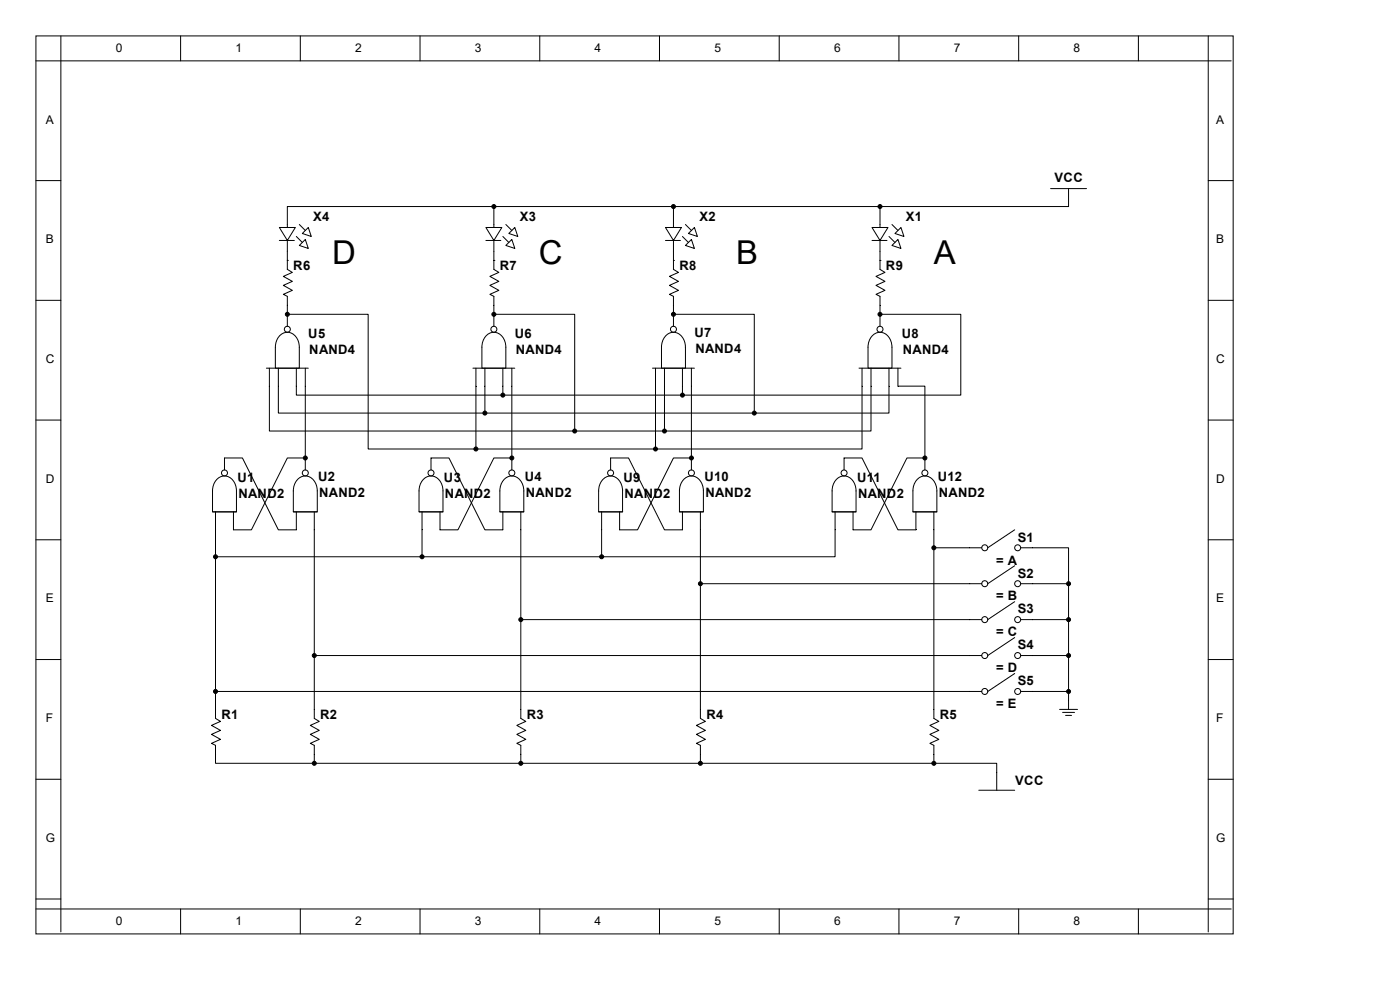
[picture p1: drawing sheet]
<svg xmlns="http://www.w3.org/2000/svg" width="297mm" height="210mm" viewBox="0 0 297 210" stroke-linecap="round" stroke-linejoin="round" font-family="sans-serif">
<g fill="none" stroke="#000" stroke-width=".21">
<path d="M7.6 7.6h254v190.5h-254zM7.6 12.9h253.6M12.9 7.6v190.1M38.3 7.6v5.3M63.7 7.6v5.3M89.1 7.6v5.3M114.5 7.6v5.3M139.9 7.6v5.3M165.3 7.6v5.3M190.7 7.6v5.3M216.1 7.6v5.3M241.5 7.6v5.3"/>
<path d="M256.3 7.6v190.1M7.6 38.3h5.3M256.3 38.3h5.3M61 55.2v1.9l1 .7-1.9 .8 1.9 1.1-1.9 .8 1.9 1.1-1.9 .8 .9 .5v6.3M104.8 55.2v1.9l1 .7-1.9 .8 1.9 1.1-1.9 .8 1.9 1.1-1.9 .8 .9 .5v6.3M142.9 55.2v1.9l1 .7-1.9 .8 1.9 1.1-1.9 .8 1.9 1.1-1.9 .8 .9 .5v6.3M186.7 55.2v1.9l1 .7-1.9 .8 1.9 1.1-1.9 .8 1.9 1.1-1.9 .8 .9 .5v6.3M222.9 40h7.6M226.7 40v3.8M7.6 63.7h5.3M56.5 78.1h8.9M57.1 78.1v13.3h64.8"/>
<path d="M59.1 78.1v9.5h43.8M59.4 71.2a2.3 2.3 0 0 1 3.8 1.1l.3 1.4v4.4h-5.1v-4.4a3.5 3.5 0 0 1 1-2.5zM61 66.7h17.1v28.5h22.9M62.9 78.1v5.7h43.8M64.8 78.1v21.6M100.3 78.1h8.9M101 78.1v17.1M102.9 78.1v9.5M103.2 71.2a2.3 2.3 0 0 1 3.9 1.1l.2 1.4v4.4h-5.1v-4.4a3.5 3.5 0 0 1 1-2.5zM104.8 66.7h17.1v24.7M106.7 78.1v5.7M108.6 78.1v21.6"/>
<path d="M138.4 78.1h8.9M139.1 78.1v17.1M141 78.1v13.3M141.3 71.2a2.3 2.3 0 0 1 3.9 1.1l.2 1.4v4.4h-5.1v-4.4a3.5 3.5 0 0 1 1-2.5zM142.9 66.7h17.1v20.9M144.8 78.1v5.7M146.7 78.1v21.6M182.2 78.1h8.9M182.9 78.1v17.1h-43.8M184.8 78.1v13.3h-43.8M185.1 71.2a2.3 2.3 0 0 1 3.9 1.1l.2 1.4v4.4h-5.1v-4.4a3.5 3.5 0 0 1 1-2.5zM186.7 66.7h17.1v17.1h-59"/>
<path d="M188.6 78.1v9.5h-28.6M190.5 78.1v3.8h5.7v15.3M256.3 63.7h5.3M7.6 89.1h5.3M47.6 99.7v-2.5h3.8l7.7 15.2h3.8v-3.8M64.8 97.2h-3.8l-7.7 15.2h-3.8v-3.8M91.4 99.7v-2.5h3.8l7.7 15.2h3.8v-3.8M101 95.2h38.1M102.9 87.6h57.1M106.7 83.8h38.1M108.6 97.2h-3.8l-7.6 15.2h-3.9v-3.8M121.9 91.4h19.1"/>
<path d="M129.5 99.7v-2.5h3.8l7.7 15.2h3.8v-3.8M146.7 97.2h-3.8l-7.6 15.2h-3.9v-3.8M179.1 99.7v-2.5h3.8l7.6 15.2h3.8v-3.8M196.2 97.2h-3.8l-7.6 15.2h-3.8v-3.8M196.2 97.2v2.5M256.3 89.1h5.3M7.6 114.5h5.3M45.1 108.6h5.1M45.7 108.6v43.8l1.1 .6-1.9 .9 1.9 1-1.9 .9 1.9 1-1.9 .9 .8 .4v3.8h21M45.7 118.1h81.9M46 101.7a2.3 2.3 0 0 1 3.9 1l.3 1.4v4.5h-5.1v-4.5a3.5 3.5 0 0 1 .9-2.4zM62.2 108.6h5.1"/>
<path d="M63.2 101.7a2.3 2.3 0 0 1 3.9 1l.2 1.4v4.5h-5.1v-4.5a3.5 3.5 0 0 1 1-2.4zM66.7 108.6v43.8l1 .6-1.9 .9 1.9 1-1.9 .9 1.9 1-1.9 .9 .9 .4v3.8M88.9 108.6h5.1M89.5 108.6v9.5M89.9 101.7a2.3 2.3 0 0 1 3.8 1l.3 1.4v4.5h-5.1v-4.5a3.5 3.5 0 0 1 1-2.4zM106 108.6h5.1M107 101.7a2.3 2.3 0 0 1 3.9 1l.2 1.4v4.5h-5.1v-4.5a3.5 3.5 0 0 1 1-2.4zM110.5 108.6v43.8l1 .6-1.9 .9 1.9 1-1.9 .9 1.9 1-1.9 .9 .9 .4v3.8M127 108.6h5.1M127.6 108.6v9.5M128 101.7a2.3 2.3 0 0 1 3.8 1l.3 1.4v4.5h-5.1v-4.5a3.5 3.5 0 0 1 1-2.4zM144.1 108.6h5.1"/>
<path d="M145.1 101.7a2.3 2.3 0 0 1 3.9 1l.2 1.4v4.5h-5.1v-4.5a3.5 3.5 0 0 1 1-2.4zM148.6 108.6v43.8l1 .6-1.9 .9 1.9 1-1.9 .9 1.9 1-1.9 .9 .9 .4v3.8M176.5 108.6h5.1M177.2 108.6v9.5h-49.6M177.5 101.7a2.3 2.3 0 0 1 3.9 1l.2 1.4v4.5h-5.1v-4.5a3.5 3.5 0 0 1 1-2.4zM193.7 108.6h5.1M194.6 101.7a2.3 2.3 0 0 1 3.9 1l.3 1.4v4.5h-5.1v-4.5a3.5 3.5 0 0 1 .9-2.4zM198.1 108.6v43.8l1.1 .6-1.9 .9 1.9 1-1.9 .9 1.9 1-1.9 .9 .8 .4v3.8M198.1 116.2h10.2M215.3 112.4l-5.8 3.8M216.5 116.2h10.2v7.6M256.3 114.5h5.3"/>
<path d="M7.6 139.9h5.3M66.7 139.1h141.6M110.5 131.4h97.8M148.6 123.8h59.7M215.3 120l-5.8 3.8M215.3 127.6l-5.8 3.8M215.3 135.3l-5.8 3.8M216.5 123.8h10.2M216.5 131.4h10.2M216.5 139.1h10.2M226.7 123.8v26.7M256.3 139.9h5.3"/>
<path d="M45.7 146.7h162.6M215.3 142.9l-5.8 3.8M216.5 146.7h10.2M224.8 150.5h3.8M225.4 151.1h2.6M226.1 151.8h1.2M7.6 165.3h5.3M66.7 161.9h131.4M198.1 161.9h13.4v5.7M207.6 167.6h7.7M256.3 165.3h5.3M7.6 190.7h5.3"/>
<path d="M7.6 192.8h253.6M38.3 192.8v5.3M63.7 192.8v5.3M89.1 192.8v5.3M114.5 192.8v5.3M139.9 192.8v5.3M165.3 192.8v5.3M190.7 192.8v5.3M216.1 192.8v5.3M241.5 192.8v5.3M256.3 190.7h5.3"/>
<circle cx="61" cy="69.8" r=".64"/>
<circle cx="104.8" cy="69.8" r=".64"/>
<circle cx="142.9" cy="69.8" r=".64"/>
<circle cx="186.7" cy="69.8" r=".64"/>
<circle cx="47.6" cy="100.3" r=".64"/>
<circle cx="64.8" cy="100.3" r=".64"/>
<circle cx="91.4" cy="100.3" r=".64"/>
<circle cx="108.6" cy="100.3" r=".64"/>
<circle cx="129.5" cy="100.3" r=".64"/>
<circle cx="146.7" cy="100.3" r=".64"/>
<circle cx="179.1" cy="100.3" r=".64"/>
<circle cx="196.2" cy="100.3" r=".64"/>
<circle cx="208.9" cy="116.2" r=".64"/>
<circle cx="215.9" cy="116.2" r=".64"/>
<circle cx="208.9" cy="131.4" r=".64"/>
<circle cx="208.9" cy="123.8" r=".64"/>
<circle cx="208.9" cy="139.1" r=".64"/>
<circle cx="215.9" cy="139.1" r=".64"/>
<circle cx="215.9" cy="123.8" r=".64"/>
<circle cx="215.9" cy="131.4" r=".64"/>
<circle cx="208.9" cy="146.7" r=".64"/>
<circle cx="215.9" cy="146.7" r=".64"/>
</g>
<g fill="#000" stroke="#000" stroke-width=".21">
<circle cx="61" cy="66.7" r=".42"/>
<circle cx="104.8" cy="66.7" r=".42"/>
<circle cx="142.9" cy="66.7" r=".42"/>
<circle cx="186.7" cy="66.7" r=".42"/>
<circle cx="64.8" cy="97.2" r=".42"/>
<circle cx="101" cy="95.3" r=".42"/>
<circle cx="102.9" cy="87.6" r=".42"/>
<circle cx="106.7" cy="83.8" r=".42"/>
<circle cx="108.6" cy="97.2" r=".42"/>
<circle cx="121.9" cy="91.4" r=".42"/>
<circle cx="139.1" cy="95.3" r=".42"/>
<circle cx="141" cy="91.4" r=".42"/>
<circle cx="144.8" cy="83.8" r=".42"/>
<circle cx="146.7" cy="97.2" r=".42"/>
<circle cx="160" cy="87.6" r=".42"/>
<circle cx="196.2" cy="97.2" r=".42"/>
<circle cx="45.7" cy="118.1" r=".42"/>
<circle cx="89.5" cy="118.1" r=".42"/>
<circle cx="127.6" cy="118.1" r=".42"/>
<circle cx="198.1" cy="116.2" r=".42"/>
<circle cx="66.7" cy="139.1" r=".42"/>
<circle cx="110.5" cy="131.4" r=".42"/>
<circle cx="148.6" cy="123.8" r=".42"/>
<circle cx="226.7" cy="123.8" r=".42"/>
<circle cx="226.7" cy="131.4" r=".42"/>
<circle cx="226.7" cy="139.1" r=".42"/>
<circle cx="45.7" cy="146.7" r=".42"/>
<circle cx="226.7" cy="146.7" r=".42"/>
<circle cx="66.7" cy="161.9" r=".42"/>
<circle cx="110.5" cy="161.9" r=".42"/>
<circle cx="148.6" cy="161.9" r=".42"/>
<circle cx="198.1" cy="161.9" r=".42"/>
</g>
<path d="M59.3 48.3h3.4l-1.7 2.7z" fill="#fff" stroke="#000" stroke-width=".21"/>
<path d="M59.3 51h3.1M61 43.8v4.5M61 50.8v4.4M62.9 50.2l1.2 1.2M63.5 52.1l1.3-1.3 .6 1.9zM63.5 47.6l1.3 1.3M64.1 49.5l1.3-1.2 .6 1.9z" fill="none" stroke="#000" stroke-width=".21"/>
<path d="M103.1 48.3h3.4l-1.7 2.7z" fill="#fff" stroke="#000" stroke-width=".21"/>
<path d="M103.1 51h3.2M104.8 43.8v4.5M104.8 50.8v4.4M106.7 50.2l1.2 1.2M107.3 47.6l1.3 1.3M108.6 50.8l.6 1.9-1.9-.6zM109.2 48.3l.7 1.9-2-.7z" fill="none" stroke="#000" stroke-width=".21"/>
<circle cx="142.9" cy="43.8" r=".42" fill="#000" stroke="#000" stroke-width=".21"/>
<path d="M141.2 48.3h3.4l-1.7 2.7z" fill="#fff" stroke="#000" stroke-width=".21"/>
<path d="M104.8 55.2h.1M104.8 43.8h.1M104.8 43.8h121.9M141.2 51h3.2M142.9 55.2h.1M142.9 43.8h.1M142.9 43.8v4.5M142.9 50.8v4.4M144.8 50.2l1.2 1.2M145.4 52.1l1.3-1.3 .6 1.9zM145.4 47.6l1.3 1.3M147.3 48.3l.7 1.9-2-.7z" fill="none" stroke="#000" stroke-width=".21"/>
<g fill="#000" stroke="#000" stroke-width=".21">
<circle cx="104.8" cy="43.8" r=".42"/>
<circle cx="186.7" cy="43.8" r=".42"/>
</g>
<path d="M185 48.3h3.4l-1.7 2.7z" fill="#fff" stroke="#000" stroke-width=".21"/>
<path d="M61 55.2h.1M61 43.8h43.8M185 51h3.2M186.7 55.2h.1M186.7 43.8h.1M186.7 43.8v4.5M186.7 50.8v4.4M188.6 50.2l1.3 1.2M189.2 47.6l1.3 1.3M189.9 49.5l1.2-1.2 .7 1.9zM190.5 50.8l.6 1.9-1.9-.6z" fill="none" stroke="#000" stroke-width=".21"/>
<g font-size="7">
<text x="70.5" y="56">D</text>
<text x="114.3" y="56">C</text>
<text x="156.2" y="56">B</text>
<text x="198.1" y="56">A</text>
</g>
<g font-size="2.8">
<text x="223.7" y="38.7">VCC</text>
<text x="66.5" y="46.9">X4</text>
<text x="110.3" y="46.9">X3</text>
<text x="148.4" y="46.9">X2</text>
<text x="192.2" y="46.9">X1</text>
<text x="62.2" y="57.3">R6</text>
<text x="106" y="57.3">R7</text>
<text x="144.1" y="57.3">R8</text>
<text x="188" y="57.3">R9</text>
<text x="65.4" y="71.7">U5</text>
<text x="109.2" y="71.7">U6</text>
<text x="147.3" y="71.5">U7</text>
<text x="191.3" y="71.7">U8</text>
<text x="65.6" y="75.1">NAND4</text>
<text x="109.4" y="75.1">NAND4</text>
<text x="147.5" y="74.9">NAND4</text>
<text x="191.6" y="75.1">NAND4</text>
<text x="67.5" y="102">U2</text>
<text x="111.3" y="102">U4</text>
<text x="149.4" y="102">U10</text>
<text x="199" y="102">U12</text>
<text x="50.4" y="102.2">U1</text>
<text x="50.6" y="105.6">NAND2</text>
<text x="67.7" y="105.4">NAND2</text>
<text x="94.2" y="102.2">U3</text>
<text x="94.4" y="105.6">NAND2</text>
<text x="111.5" y="105.4">NAND2</text>
<text x="132.3" y="102.2">U9</text>
<text x="132.5" y="105.6">NAND2</text>
<text x="149.6" y="105.4">NAND2</text>
<text x="181.8" y="102.2">U11</text>
<text x="182" y="105.6">NAND2</text>
<text x="199.2" y="105.4">NAND2</text>
<text x="211.3" y="119.8">= A</text>
<text x="215.9" y="114.9">S1</text>
<text x="215.9" y="122.5">S2</text>
<text x="211.3" y="127.4">= B</text>
<text x="215.9" y="130.1">S3</text>
<text x="211.3" y="135">= C</text>
<text x="215.9" y="137.8">S4</text>
<text x="211.3" y="142.6">= D</text>
<text x="215.9" y="145.4">S5</text>
<text x="47" y="152.6">R1</text>
<text x="67.9" y="152.6">R2</text>
<text x="111.8" y="152.6">R3</text>
<text x="149.9" y="152.6">R4</text>
<text x="199.4" y="152.6">R5</text>
<text x="211.3" y="150.2">= E</text>
<text x="215.4" y="166.5">VCC</text>
</g>
<g font-size="2.5">
<text x="24.6" y="11">0</text>
<text x="50" y="11">1</text>
<text x="75.4" y="11">2</text>
<text x="100.8" y="11">3</text>
<text x="126.2" y="11">4</text>
<text x="151.6" y="11">5</text>
<text x="177" y="11">6</text>
<text x="202.4" y="11">7</text>
<text x="227.8" y="11">8</text>
<text x="9.7" y="26.2">A</text>
<text x="258" y="26.2">A</text>
<text x="9.7" y="51.6">B</text>
<text x="258" y="51.6">B</text>
<text x="9.7" y="77">C</text>
<text x="258" y="77">C</text>
<text x="9.7" y="102.4">D</text>
<text x="258" y="102.4">D</text>
<text x="9.7" y="127.8">E</text>
<text x="258" y="127.8">E</text>
<text x="9.7" y="153.2">F</text>
<text x="258" y="153.2">F</text>
<text x="9.7" y="178.6">G</text>
<text x="258" y="178.6">G</text>
<text x="24.6" y="196.2">0</text>
<text x="50" y="196.2">1</text>
<text x="75.4" y="196.2">2</text>
<text x="100.8" y="196.2">3</text>
<text x="126.2" y="196.2">4</text>
<text x="151.6" y="196.2">5</text>
<text x="177" y="196.2">6</text>
<text x="202.4" y="196.2">7</text>
<text x="227.8" y="196.2">8</text>
</g>
</svg>
